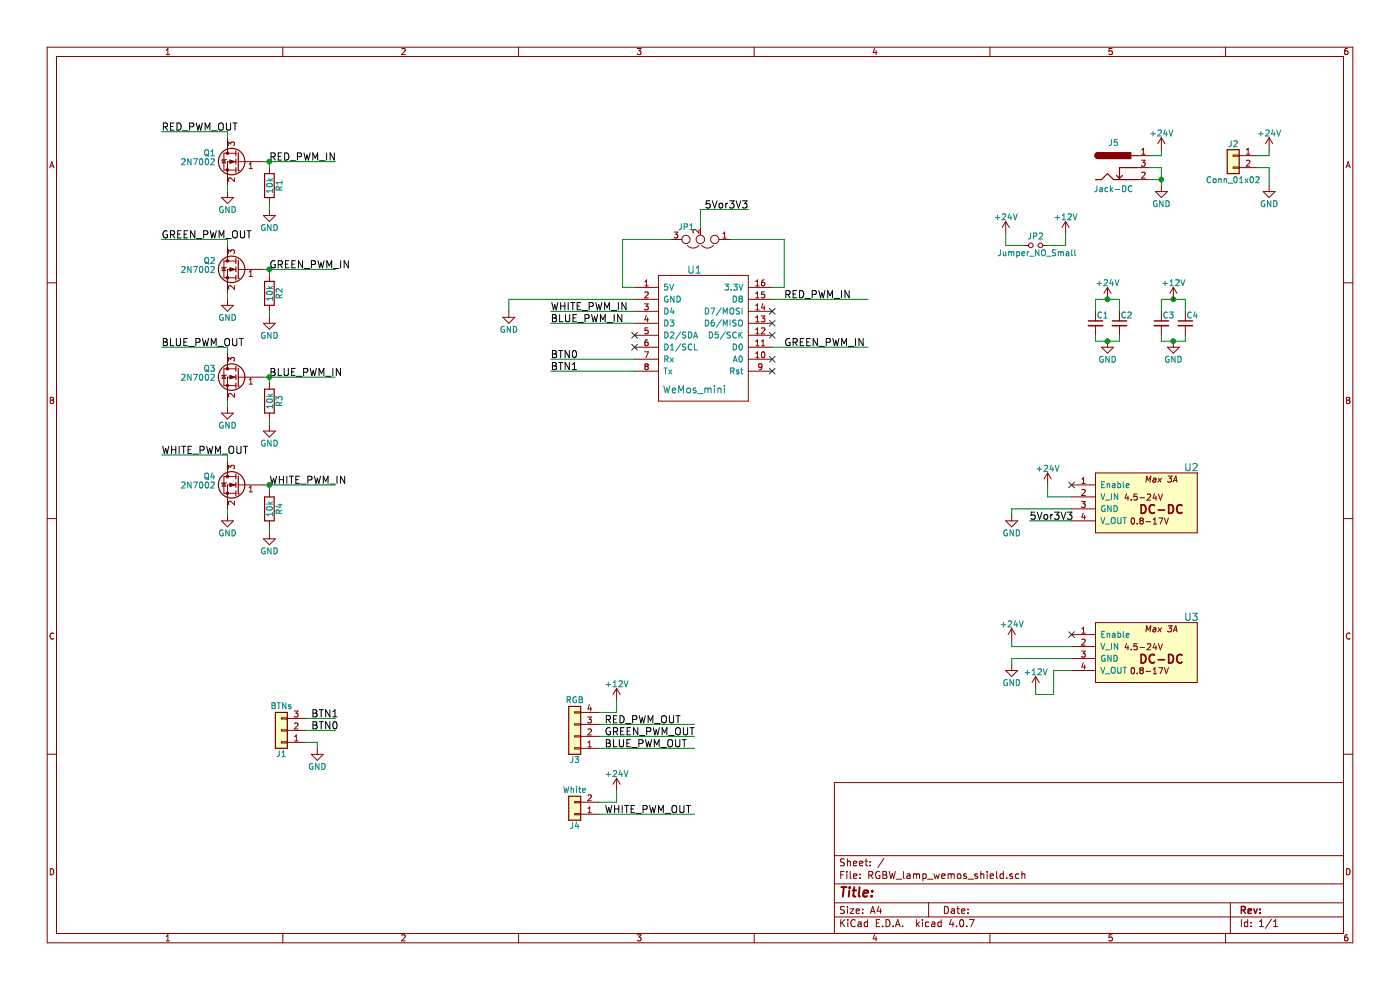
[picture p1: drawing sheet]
EESchema Schematic File Version 2
LIBS:power
LIBS:device
LIBS:switches
LIBS:relays
LIBS:motors
LIBS:transistors
LIBS:conn
LIBS:linear
LIBS:regul
LIBS:74xx
LIBS:cmos4000
LIBS:adc-dac
LIBS:memory
LIBS:xilinx
LIBS:microcontrollers
LIBS:dsp
LIBS:microchip
LIBS:analog_switches
LIBS:motorola
LIBS:texas
LIBS:intel
LIBS:audio
LIBS:interface
LIBS:digital-audio
LIBS:philips
LIBS:display
LIBS:cypress
LIBS:siliconi
LIBS:opto
LIBS:atmel
LIBS:contrib
LIBS:valves
LIBS:Kenneth's
LIBS:wemos_mini
LIBS:RGBW_board-cache
EELAYER 25 0
EELAYER END
$Descr A4 11693 8268
encoding utf-8
Sheet 1 1
Title ""
Date ""
Rev ""
Comp ""
Comment1 ""
Comment2 ""
Comment3 ""
Comment4 ""
$EndDescr
$Comp
L WeMos_mini U1
U 1 1
P 5800 2750
F 0 "U1" H 5800 3250 60  0000 C CNN
F 1 "WeMos_mini" H 5800 2250 60  0000 C CNN
F 2 "wemos-d1-mini:wemos-d1-mini-with-pin-header" H 6350 2050 60  0001 C CNN
F 3 "" H 6350 2050 60  0000 C CNN
	1    5800 2750
	1    0    0    -1  
$EndComp
$Comp
L Mini_DC-DC_4.5-24V_to_0.8-17V U2
U 1 1
P 9150 4350
F 0 "U2" H 9950 4800 60  0000 C CNN
F 1 "Mini_DC-DC_4.5-24V_to_0.8-17V" H 9650 4200 60  0001 C CNN
F 2 "kenneth:Mini_DC-DC_converter_RED" H 9150 4350 60  0001 C CNN
F 3 "" H 9150 4350 60  0001 C CNN
	1    9150 4350
	1    0    0    -1  
$EndComp
$Comp
L 2N7002 Q1
U 1 1
P 2000 1350
F 0 "Q1" H 2200 1425 50  0000 L CNN
F 1 "2N7002" H 2200 1350 50  0000 L CNN
F 2 "TO_SOT_Packages_SMD:SOT-23" H 2200 1275 50  0001 L CIN
F 3 "" H 2000 1350 50  0001 L CNN
	1    2000 1350
	-1   0    0    -1  
$EndComp
$Comp
L R R1
U 1 1
P 2250 1550
F 0 "R1" V 2330 1550 50  0000 C CNN
F 1 "10k" V 2250 1550 50  0000 C CNN
F 2 "Resistors_SMD:R_0805" V 2180 1550 50  0001 C CNN
F 3 "" H 2250 1550 50  0001 C CNN
	1    2250 1550
	1    0    0    -1  
$EndComp
$Comp
L C_Small C2
U 1 1
P 9350 2700
F 0 "C2" H 9360 2770 50  0000 L CNN
F 1 "C_Small" H 9360 2620 50  0001 L CNN
F 2 "Capacitors_SMD:C_1210" H 9350 2700 50  0001 C CNN
F 3 "" H 9350 2700 50  0001 C CNN
	1    9350 2700
	1    0    0    -1  
$EndComp
$Comp
L Jack-DC J5
U 1 1
P 9300 1400
F 0 "J5" H 9300 1610 50  0000 C CNN
F 1 "Jack-DC" H 9300 1225 50  0000 C CNN
F 2 "Connectors:BARREL_JACK" H 9350 1360 50  0001 C CNN
F 3 "" H 9350 1360 50  0001 C CNN
	1    9300 1400
	1    0    0    -1  
$EndComp
$Comp
L Conn_01x02 J4
U 1 1
P 4800 6800
F 0 "J4" H 4800 6900 50  0000 C CNN
F 1 "White" H 4800 6600 50  0000 C CNN
F 2 "Connectors_Molex:Molex_KK-6410-02_02x2.54mm_Straight" H 4800 6800 50  0001 C CNN
F 3 "" H 4800 6800 50  0001 C CNN
	1    4800 6800
	-1   0    0    1   
$EndComp
$Comp
L Conn_01x04 J3
U 1 1
P 4800 6150
F 0 "J3" H 4800 6350 50  0000 C CNN
F 1 "RGB" H 4800 5850 50  0000 C CNN
F 2 "Connectors_Molex:Molex_KK-6410-04_04x2.54mm_Straight" H 4800 6150 50  0001 C CNN
F 3 "" H 4800 6150 50  0001 C CNN
	1    4800 6150
	-1   0    0    1   
$EndComp
$Comp
L GND #PWR01
U 1 1
P 2250 1750
F 0 "#PWR01" H 2250 1500 50  0001 C CNN
F 1 "GND" H 2250 1600 50  0000 C CNN
F 2 "" H 2250 1750 50  0001 C CNN
F 3 "" H 2250 1750 50  0001 C CNN
	1    2250 1750
	1    0    0    -1  
$EndComp
$Comp
L GND #PWR02
U 1 1
P 1900 1600
F 0 "#PWR02" H 1900 1350 50  0001 C CNN
F 1 "GND" H 1900 1450 50  0000 C CNN
F 2 "" H 1900 1600 50  0001 C CNN
F 3 "" H 1900 1600 50  0001 C CNN
	1    1900 1600
	1    0    0    -1  
$EndComp
Text Label 2250 1350 0    60   ~ 0
RED_PWM_IN
Text Label 1350 1100 0    60   ~ 0
RED_PWM_OUT
$Comp
L 2N7002 Q2
U 1 1
P 2000 2250
F 0 "Q2" H 2200 2325 50  0000 L CNN
F 1 "2N7002" H 2200 2250 50  0000 L CNN
F 2 "TO_SOT_Packages_SMD:SOT-23" H 2200 2175 50  0001 L CIN
F 3 "" H 2000 2250 50  0001 L CNN
	1    2000 2250
	-1   0    0    -1  
$EndComp
$Comp
L R R2
U 1 1
P 2250 2450
F 0 "R2" V 2330 2450 50  0000 C CNN
F 1 "10k" V 2250 2450 50  0000 C CNN
F 2 "Resistors_SMD:R_0805" V 2180 2450 50  0001 C CNN
F 3 "" H 2250 2450 50  0001 C CNN
	1    2250 2450
	1    0    0    -1  
$EndComp
$Comp
L GND #PWR03
U 1 1
P 2250 2650
F 0 "#PWR03" H 2250 2400 50  0001 C CNN
F 1 "GND" H 2250 2500 50  0000 C CNN
F 2 "" H 2250 2650 50  0001 C CNN
F 3 "" H 2250 2650 50  0001 C CNN
	1    2250 2650
	1    0    0    -1  
$EndComp
$Comp
L GND #PWR04
U 1 1
P 1900 2500
F 0 "#PWR04" H 1900 2250 50  0001 C CNN
F 1 "GND" H 1900 2350 50  0000 C CNN
F 2 "" H 1900 2500 50  0001 C CNN
F 3 "" H 1900 2500 50  0001 C CNN
	1    1900 2500
	1    0    0    -1  
$EndComp
Text Label 2250 2250 0    60   ~ 0
GREEN_PWM_IN
Text Label 1350 2000 0    60   ~ 0
GREEN_PWM_OUT
$Comp
L 2N7002 Q3
U 1 1
P 2000 3150
F 0 "Q3" H 2200 3225 50  0000 L CNN
F 1 "2N7002" H 2200 3150 50  0000 L CNN
F 2 "TO_SOT_Packages_SMD:SOT-23" H 2200 3075 50  0001 L CIN
F 3 "" H 2000 3150 50  0001 L CNN
	1    2000 3150
	-1   0    0    -1  
$EndComp
$Comp
L R R3
U 1 1
P 2250 3350
F 0 "R3" V 2330 3350 50  0000 C CNN
F 1 "10k" V 2250 3350 50  0000 C CNN
F 2 "Resistors_SMD:R_0805" V 2180 3350 50  0001 C CNN
F 3 "" H 2250 3350 50  0001 C CNN
	1    2250 3350
	1    0    0    -1  
$EndComp
$Comp
L GND #PWR05
U 1 1
P 2250 3550
F 0 "#PWR05" H 2250 3300 50  0001 C CNN
F 1 "GND" H 2250 3400 50  0000 C CNN
F 2 "" H 2250 3550 50  0001 C CNN
F 3 "" H 2250 3550 50  0001 C CNN
	1    2250 3550
	1    0    0    -1  
$EndComp
$Comp
L GND #PWR06
U 1 1
P 1900 3400
F 0 "#PWR06" H 1900 3150 50  0001 C CNN
F 1 "GND" H 1900 3250 50  0000 C CNN
F 2 "" H 1900 3400 50  0001 C CNN
F 3 "" H 1900 3400 50  0001 C CNN
	1    1900 3400
	1    0    0    -1  
$EndComp
Text Label 2250 3150 0    60   ~ 0
BLUE_PWM_IN
Text Label 1350 2900 0    60   ~ 0
BLUE_PWM_OUT
$Comp
L 2N7002 Q4
U 1 1
P 2000 4050
F 0 "Q4" H 2200 4125 50  0000 L CNN
F 1 "2N7002" H 2200 4050 50  0000 L CNN
F 2 "TO_SOT_Packages_SMD:SOT-23" H 2200 3975 50  0001 L CIN
F 3 "" H 2000 4050 50  0001 L CNN
	1    2000 4050
	-1   0    0    -1  
$EndComp
$Comp
L R R4
U 1 1
P 2250 4250
F 0 "R4" V 2330 4250 50  0000 C CNN
F 1 "10k" V 2250 4250 50  0000 C CNN
F 2 "Resistors_SMD:R_0805" V 2180 4250 50  0001 C CNN
F 3 "" H 2250 4250 50  0001 C CNN
	1    2250 4250
	1    0    0    -1  
$EndComp
$Comp
L GND #PWR07
U 1 1
P 2250 4450
F 0 "#PWR07" H 2250 4200 50  0001 C CNN
F 1 "GND" H 2250 4300 50  0000 C CNN
F 2 "" H 2250 4450 50  0001 C CNN
F 3 "" H 2250 4450 50  0001 C CNN
	1    2250 4450
	1    0    0    -1  
$EndComp
$Comp
L GND #PWR08
U 1 1
P 1900 4300
F 0 "#PWR08" H 1900 4050 50  0001 C CNN
F 1 "GND" H 1900 4150 50  0000 C CNN
F 2 "" H 1900 4300 50  0001 C CNN
F 3 "" H 1900 4300 50  0001 C CNN
	1    1900 4300
	1    0    0    -1  
$EndComp
Text Label 2250 4050 0    60   ~ 0
WHITE_PWM_IN
Text Label 1350 3800 0    60   ~ 0
WHITE_PWM_OUT
$Comp
L +12V #PWR09
U 1 1
P 5150 5850
F 0 "#PWR09" H 5150 5700 50  0001 C CNN
F 1 "+12V" H 5150 5990 50  0000 C CNN
F 2 "" H 5150 5850 50  0001 C CNN
F 3 "" H 5150 5850 50  0001 C CNN
	1    5150 5850
	1    0    0    -1  
$EndComp
Text Label 5050 6050 0    60   ~ 0
RED_PWM_OUT
Text Label 5050 6150 0    60   ~ 0
GREEN_PWM_OUT
Text Label 5050 6250 0    60   ~ 0
BLUE_PWM_OUT
Text Label 5050 6800 0    60   ~ 0
WHITE_PWM_OUT
$Comp
L +24V #PWR010
U 1 1
P 5150 6600
F 0 "#PWR010" H 5150 6450 50  0001 C CNN
F 1 "+24V" H 5150 6740 50  0000 C CNN
F 2 "" H 5150 6600 50  0001 C CNN
F 3 "" H 5150 6600 50  0001 C CNN
	1    5150 6600
	1    0    0    -1  
$EndComp
$Comp
L +24V #PWR011
U 1 1
P 9700 1250
F 0 "#PWR011" H 9700 1100 50  0001 C CNN
F 1 "+24V" H 9700 1390 50  0000 C CNN
F 2 "" H 9700 1250 50  0001 C CNN
F 3 "" H 9700 1250 50  0001 C CNN
	1    9700 1250
	1    0    0    -1  
$EndComp
$Comp
L GND #PWR012
U 1 1
P 9700 1550
F 0 "#PWR012" H 9700 1300 50  0001 C CNN
F 1 "GND" H 9700 1400 50  0000 C CNN
F 2 "" H 9700 1550 50  0001 C CNN
F 3 "" H 9700 1550 50  0001 C CNN
	1    9700 1550
	1    0    0    -1  
$EndComp
$Comp
L +24V #PWR013
U 1 1
P 9250 2500
F 0 "#PWR013" H 9250 2350 50  0001 C CNN
F 1 "+24V" H 9250 2640 50  0000 C CNN
F 2 "" H 9250 2500 50  0001 C CNN
F 3 "" H 9250 2500 50  0001 C CNN
	1    9250 2500
	1    0    0    -1  
$EndComp
$Comp
L GND #PWR014
U 1 1
P 9250 2850
F 0 "#PWR014" H 9250 2600 50  0001 C CNN
F 1 "GND" H 9250 2700 50  0000 C CNN
F 2 "" H 9250 2850 50  0001 C CNN
F 3 "" H 9250 2850 50  0001 C CNN
	1    9250 2850
	1    0    0    -1  
$EndComp
$Comp
L C_Small C1
U 1 1
P 9150 2700
F 0 "C1" H 9160 2770 50  0000 L CNN
F 1 "C_Small" H 9160 2620 50  0001 L CNN
F 2 "Capacitors_SMD:C_1210" H 9150 2700 50  0001 C CNN
F 3 "" H 9150 2700 50  0001 C CNN
	1    9150 2700
	1    0    0    -1  
$EndComp
Wire Wire Line
	1900 1550 1900 1600
Wire Wire Line
	2250 1700 2250 1750
Wire Wire Line
	1350 1100 1900 1100
Wire Wire Line
	1900 1100 1900 1150
Wire Wire Line
	2200 1350 2800 1350
Wire Wire Line
	2250 1400 2250 1350
Connection ~ 2250 1350
Wire Wire Line
	1900 2450 1900 2500
Wire Wire Line
	2250 2600 2250 2650
Wire Wire Line
	1350 2000 1900 2000
Wire Wire Line
	1900 2000 1900 2050
Wire Wire Line
	2200 2250 2800 2250
Wire Wire Line
	2250 2300 2250 2250
Connection ~ 2250 2250
Wire Wire Line
	1900 3350 1900 3400
Wire Wire Line
	2250 3500 2250 3550
Wire Wire Line
	1350 2900 1900 2900
Wire Wire Line
	1900 2900 1900 2950
Wire Wire Line
	2200 3150 2800 3150
Wire Wire Line
	2250 3200 2250 3150
Connection ~ 2250 3150
Wire Wire Line
	1900 4250 1900 4300
Wire Wire Line
	2250 4400 2250 4450
Wire Wire Line
	1350 3800 1900 3800
Wire Wire Line
	1900 3800 1900 3850
Wire Wire Line
	2200 4050 2800 4050
Wire Wire Line
	2250 4100 2250 4050
Connection ~ 2250 4050
Wire Wire Line
	5000 6700 5150 6700
Wire Wire Line
	5150 6700 5150 6600
Wire Wire Line
	5000 5950 5150 5950
Wire Wire Line
	5150 5950 5150 5850
Wire Wire Line
	5000 6800 5800 6800
Wire Wire Line
	5000 6250 5800 6250
Wire Wire Line
	5000 6150 5800 6150
Wire Wire Line
	5000 6050 5800 6050
Wire Wire Line
	9600 1300 9700 1300
Wire Wire Line
	9700 1300 9700 1250
Wire Wire Line
	9600 1400 9700 1400
Wire Wire Line
	9700 1400 9700 1550
Wire Wire Line
	9600 1500 9700 1500
Connection ~ 9700 1500
Wire Wire Line
	9150 2600 9150 2500
Wire Wire Line
	9150 2500 9350 2500
Wire Wire Line
	9350 2500 9350 2600
Connection ~ 9250 2500
Wire Wire Line
	9350 2850 9350 2800
Wire Wire Line
	9150 2850 9350 2850
Wire Wire Line
	9150 2800 9150 2850
Connection ~ 9250 2850
$Comp
L C_Small C4
U 1 1
P 9900 2700
F 0 "C4" H 9910 2770 50  0000 L CNN
F 1 "C_Small" H 9910 2620 50  0001 L CNN
F 2 "Capacitors_SMD:C_1210" H 9900 2700 50  0001 C CNN
F 3 "" H 9900 2700 50  0001 C CNN
	1    9900 2700
	1    0    0    -1  
$EndComp
$Comp
L GND #PWR015
U 1 1
P 9800 2850
F 0 "#PWR015" H 9800 2600 50  0001 C CNN
F 1 "GND" H 9800 2700 50  0000 C CNN
F 2 "" H 9800 2850 50  0001 C CNN
F 3 "" H 9800 2850 50  0001 C CNN
	1    9800 2850
	1    0    0    -1  
$EndComp
$Comp
L C_Small C3
U 1 1
P 9700 2700
F 0 "C3" H 9710 2770 50  0000 L CNN
F 1 "C_Small" H 9710 2620 50  0001 L CNN
F 2 "Capacitors_SMD:C_1210" H 9700 2700 50  0001 C CNN
F 3 "" H 9700 2700 50  0001 C CNN
	1    9700 2700
	1    0    0    -1  
$EndComp
Wire Wire Line
	9700 2600 9700 2500
Wire Wire Line
	9700 2500 9900 2500
Wire Wire Line
	9900 2500 9900 2600
Connection ~ 9800 2500
Wire Wire Line
	9900 2850 9900 2800
Wire Wire Line
	9700 2850 9900 2850
Wire Wire Line
	9700 2800 9700 2850
Connection ~ 9800 2850
$Comp
L +12V #PWR016
U 1 1
P 9800 2500
F 0 "#PWR016" H 9800 2350 50  0001 C CNN
F 1 "+12V" H 9800 2640 50  0000 C CNN
F 2 "" H 9800 2500 50  0001 C CNN
F 3 "" H 9800 2500 50  0001 C CNN
	1    9800 2500
	1    0    0    -1  
$EndComp
$Comp
L Mini_DC-DC_4.5-24V_to_0.8-17V U3
U 1 1
P 9150 5600
F 0 "U3" H 9950 6050 60  0000 C CNN
F 1 "Mini_DC-DC_4.5-24V_to_0.8-17V" H 9650 5450 60  0001 C CNN
F 2 "kenneth:Mini_DC-DC_converter_RED" H 9150 5600 60  0001 C CNN
F 3 "" H 9150 5600 60  0001 C CNN
	1    9150 5600
	1    0    0    -1  
$EndComp
NoConn ~ 8950 4050
$Comp
L +24V #PWR017
U 1 1
P 8750 4050
F 0 "#PWR017" H 8750 3900 50  0001 C CNN
F 1 "+24V" H 8750 4190 50  0000 C CNN
F 2 "" H 8750 4050 50  0001 C CNN
F 3 "" H 8750 4050 50  0001 C CNN
	1    8750 4050
	1    0    0    -1  
$EndComp
$Comp
L +24V #PWR018
U 1 1
P 8450 5350
F 0 "#PWR018" H 8450 5200 50  0001 C CNN
F 1 "+24V" H 8450 5490 50  0000 C CNN
F 2 "" H 8450 5350 50  0001 C CNN
F 3 "" H 8450 5350 50  0001 C CNN
	1    8450 5350
	1    0    0    -1  
$EndComp
Wire Wire Line
	8450 5350 8450 5400
Wire Wire Line
	8450 5400 8950 5400
Wire Wire Line
	8750 4050 8750 4150
Wire Wire Line
	8750 4150 8950 4150
$Comp
L GND #PWR019
U 1 1
P 8450 4300
F 0 "#PWR019" H 8450 4050 50  0001 C CNN
F 1 "GND" H 8450 4150 50  0000 C CNN
F 2 "" H 8450 4300 50  0001 C CNN
F 3 "" H 8450 4300 50  0001 C CNN
	1    8450 4300
	1    0    0    -1  
$EndComp
Text Label 8600 4350 0    60   ~ 0
5Vor3V3
Wire Wire Line
	8950 4250 8450 4250
Wire Wire Line
	8450 4250 8450 4300
Wire Wire Line
	8600 4350 8950 4350
$Comp
L GND #PWR020
U 1 1
P 8450 5550
F 0 "#PWR020" H 8450 5300 50  0001 C CNN
F 1 "GND" H 8450 5400 50  0000 C CNN
F 2 "" H 8450 5550 50  0001 C CNN
F 3 "" H 8450 5550 50  0001 C CNN
	1    8450 5550
	1    0    0    -1  
$EndComp
Wire Wire Line
	8950 5500 8450 5500
Wire Wire Line
	8450 5500 8450 5550
$Comp
L +12V #PWR021
U 1 1
P 8650 5750
F 0 "#PWR021" H 8650 5600 50  0001 C CNN
F 1 "+12V" H 8650 5890 50  0000 C CNN
F 2 "" H 8650 5750 50  0001 C CNN
F 3 "" H 8650 5750 50  0001 C CNN
	1    8650 5750
	1    0    0    -1  
$EndComp
Wire Wire Line
	8950 5600 8800 5600
Wire Wire Line
	8800 5600 8800 5800
Wire Wire Line
	8800 5800 8650 5800
Wire Wire Line
	8650 5800 8650 5750
$Comp
L GND #PWR022
U 1 1
P 4250 2600
F 0 "#PWR022" H 4250 2350 50  0001 C CNN
F 1 "GND" H 4250 2450 50  0000 C CNN
F 2 "" H 4250 2600 50  0001 C CNN
F 3 "" H 4250 2600 50  0001 C CNN
	1    4250 2600
	1    0    0    -1  
$EndComp
Text Label 6550 2500 0    60   ~ 0
RED_PWM_IN
Text Label 6550 2900 0    60   ~ 0
GREEN_PWM_IN
Text Label 4600 2700 0    60   ~ 0
BLUE_PWM_IN
Text Label 4600 2600 0    60   ~ 0
WHITE_PWM_IN
Wire Wire Line
	6450 2500 7250 2500
Wire Wire Line
	6450 2900 7250 2900
NoConn ~ 6450 3000
NoConn ~ 6450 3100
NoConn ~ 5300 2900
NoConn ~ 5300 2800
Text Label 4600 3000 0    60   ~ 0
BTN0
Text Label 4600 3100 0    60   ~ 0
BTN1
Wire Wire Line
	4600 2600 5300 2600
Wire Wire Line
	4600 2700 5300 2700
Text Label 2600 6100 0    60   ~ 0
BTN0
Text Label 2600 6000 0    60   ~ 0
BTN1
Wire Wire Line
	2550 6100 2800 6100
Wire Wire Line
	2550 6000 2800 6000
$Comp
L Conn_01x03 J1
U 1 1
P 2350 6100
F 0 "J1" H 2350 6300 50  0000 C CNN
F 1 "BTNs" H 2350 5900 50  0000 C CNN
F 2 "Connectors_Molex:Molex_KK-6410-03_03x2.54mm_Straight" H 2350 6100 50  0001 C CNN
F 3 "" H 2350 6100 50  0001 C CNN
	1    2350 6100
	-1   0    0    1   
$EndComp
$Comp
L GND #PWR023
U 1 1
P 2650 6250
F 0 "#PWR023" H 2650 6000 50  0001 C CNN
F 1 "GND" H 2650 6100 50  0000 C CNN
F 2 "" H 2650 6250 50  0001 C CNN
F 3 "" H 2650 6250 50  0001 C CNN
	1    2650 6250
	1    0    0    -1  
$EndComp
Wire Wire Line
	2550 6200 2650 6200
Wire Wire Line
	2650 6200 2650 6250
Text Label 6250 1750 2    60   ~ 0
5Vor3V3
$Comp
L Jumper_NC_Dual JP1
U 1 1
P 5850 2000
F 0 "JP1" H 5900 1900 50  0000 L CNN
F 1 "Jumper_NC_Dual" H 5850 2100 50  0001 C BNN
F 2 "kenneth:Jumper_dual" H 5850 2000 50  0001 C CNN
F 3 "" H 5850 2000 50  0001 C CNN
	1    5850 2000
	-1   0    0    1   
$EndComp
Wire Wire Line
	5850 1900 5850 1750
Wire Wire Line
	5850 1750 6250 1750
Wire Wire Line
	6100 2000 6550 2000
Wire Wire Line
	6550 2000 6550 2400
Wire Wire Line
	6550 2400 6450 2400
Wire Wire Line
	5600 2000 5200 2000
Wire Wire Line
	5200 2000 5200 2400
Wire Wire Line
	5200 2400 5300 2400
NoConn ~ 6450 2600
NoConn ~ 6450 2700
NoConn ~ 6450 2800
Wire Wire Line
	5300 2500 4250 2500
Wire Wire Line
	4250 2500 4250 2600
Wire Wire Line
	5300 3000 4600 3000
Wire Wire Line
	5300 3100 4600 3100
NoConn ~ 8950 5300
$Comp
L Conn_01x02 J2
U 1 1
P 10300 1300
F 0 "J2" H 10300 1400 50  0000 C CNN
F 1 "Conn_01x02" H 10300 1100 50  0000 C CNN
F 2 "kenneth:Battery_wirePad_SMD" H 10300 1300 50  0001 C CNN
F 3 "" H 10300 1300 50  0001 C CNN
	1    10300 1300
	-1   0    0    -1  
$EndComp
$Comp
L +24V #PWR024
U 1 1
P 10600 1250
F 0 "#PWR024" H 10600 1100 50  0001 C CNN
F 1 "+24V" H 10600 1390 50  0000 C CNN
F 2 "" H 10600 1250 50  0001 C CNN
F 3 "" H 10600 1250 50  0001 C CNN
	1    10600 1250
	1    0    0    -1  
$EndComp
$Comp
L GND #PWR025
U 1 1
P 10600 1550
F 0 "#PWR025" H 10600 1300 50  0001 C CNN
F 1 "GND" H 10600 1400 50  0000 C CNN
F 2 "" H 10600 1550 50  0001 C CNN
F 3 "" H 10600 1550 50  0001 C CNN
	1    10600 1550
	1    0    0    -1  
$EndComp
Wire Wire Line
	10500 1400 10600 1400
Wire Wire Line
	10600 1400 10600 1550
Wire Wire Line
	10500 1300 10600 1300
Wire Wire Line
	10600 1300 10600 1250
$Comp
L Jumper_NO_Small JP2
U 1 1
P 8650 2050
F 0 "JP2" H 8650 2130 50  0000 C CNN
F 1 "Jumper_NO_Small" H 8660 1990 50  0000 C CNN
F 2 "Resistors_SMD:R_0805" H 8650 2050 50  0001 C CNN
F 3 "" H 8650 2050 50  0001 C CNN
	1    8650 2050
	1    0    0    -1  
$EndComp
$Comp
L +24V #PWR026
U 1 1
P 8400 1950
F 0 "#PWR026" H 8400 1800 50  0001 C CNN
F 1 "+24V" H 8400 2090 50  0000 C CNN
F 2 "" H 8400 1950 50  0001 C CNN
F 3 "" H 8400 1950 50  0001 C CNN
	1    8400 1950
	1    0    0    -1  
$EndComp
$Comp
L +12V #PWR027
U 1 1
P 8900 1950
F 0 "#PWR027" H 8900 1800 50  0001 C CNN
F 1 "+12V" H 8900 2090 50  0000 C CNN
F 2 "" H 8900 1950 50  0001 C CNN
F 3 "" H 8900 1950 50  0001 C CNN
	1    8900 1950
	1    0    0    -1  
$EndComp
Wire Wire Line
	8400 1950 8400 2050
Wire Wire Line
	8400 2050 8550 2050
Wire Wire Line
	8750 2050 8900 2050
Wire Wire Line
	8900 2050 8900 1950
$EndSCHEMATC
